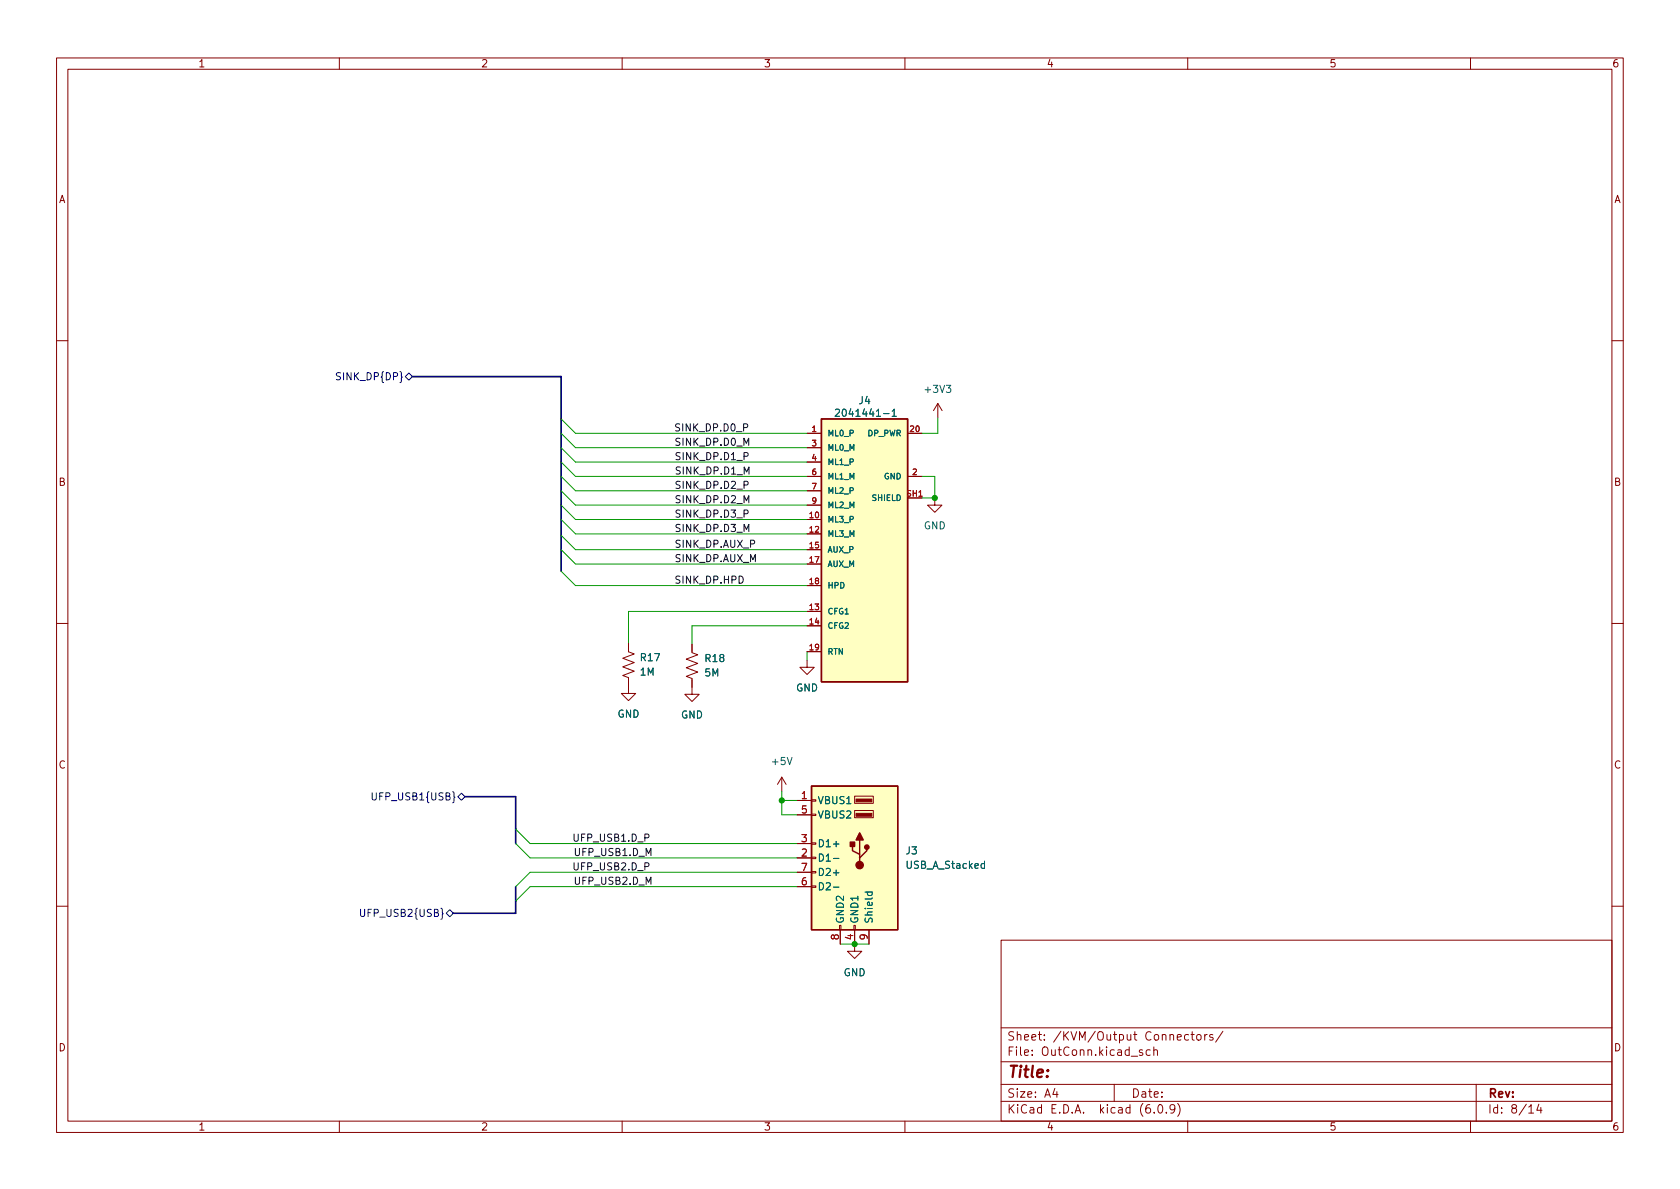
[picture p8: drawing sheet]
<svg xmlns="http://www.w3.org/2000/svg" width="297mm" height="210mm" viewBox="0 0 297 210" stroke-linecap="round" stroke-linejoin="round" font-family="sans-serif">
<g fill="none" stroke="#840000" stroke-width=".18">
<path d="M10 10.2h277v190.1h-277zM12 12.2h273v186.1h-273zM60 10.2v2M110 10.2v2M160 10.2v2M210 10.2v2M260 10.2v2M10 60.2h2M142.7 76.6h2.5M142.7 79.2h2.5M160.5 76.6h2.5M165.8 71.3l-.8 1.3"/>
<path d="M165.8 71.3v2.6M165.8 71.3l.8 1.3M285 60.2h2M142.7 91.9h2.5M142.7 94.4h2.5M142.7 97.2h2.5M142.7 99.7h2.5M142.7 84.2h2.5M142.7 81.7h2.5M142.7 86.8h2.5M142.7 89.3h2.5M160.5 84.2h2.5"/>
<path d="M160.5 88.1h2.5M165.3 88.1v1.2h1.2l-1.2 1.3-1.3-1.3h1.3M10 110.2h2M111.1 113.7v1.6l1 .3-2 .8 2 .8-2 .7 2 .8-2 .8 1 .3v2.8h1.3l-1.3 1.3-1.2-1.3h1.2M122.4 113.9v1.5l1 .4-2.1 .8 2.1 .7-2.1 .8 2.1 .7-2.1 .8 1.1 .4v2.8h1.2l-1.2 1.2-1.3-1.2h1.3M142.7 116.7v1.3h1.3l-1.3 1.3-1.3-1.3h1.3M142.7 108.1h2.5M142.7 110.7h2.5M142.7 103.6h2.5M142.7 115.2h2.5M285 110.2h2M138.2 137.4l-.7 1.3"/>
<path d="M138.2 137.4v2.6M138.2 137.4l.8 1.3M140.9 141.5h2.6M140.9 151.7h2.6M140.9 149.2h2.6M140.9 144.1h2.6M140.9 156.8h2.6M140.9 154.2h2.6M143.5 156.7h.7v.2h-.7zM143.5 154.1h.7v.3h-.7zM143.5 151.6h.7v.2h-.7zM143.5 149h.7v.3h-.7z"/>
<path d="M143.5 144h.7v.2h-.7zM143.5 141.4h.7v.3h-.7zM151.1 143.3h3.3v1.3h-3.3zM151.1 140.8h3.3v1.3h-3.3zM10 160.2h2M148.4 163.6h.3v.8h-.3zM148.6 164.4v2.5M151 163.6h.2v.8h-.2zM151.1 164.4v3.8h-1.3l1.3 1.3 1.3-1.3h-1.3M153.6 164.4v2.5M177 166.3h108v32h-108zM285 160.2h2"/>
<path d="M60 198.3v2M110 198.3v2M160 198.3v2M177 194.8h108M177 191.8h108M177 187.8h108M177 181.8h108M186.5 192.5l-.4 1h1M186.9 193v1M197 191.8v3M202 185.7l-.4-.1-.2 .2 .1 .3 .5 .1v.4h-.6M203.4 185.7l-.5-.1-.3 .3v.4l.2 .3h.6"/>
<path d="M204 185.8l.2-.2 .4 .1v.9M204 185.1v1.5M204.1 196.7v.1M204.9 195.4l.2-.1a.81 .81 0 0 1 .6 .7 .81 .81 0 0 1-.3 .8h-.2a.81 .81 0 0 1-.6-.6 .81 .81 0 0 1 .3-.8zM206.2 196.7v.1M207.7 196l-.3 .3h-.3l-.2-.3 .1-.6 .4-.1 .2 .2a.99 .99 0 0 1-.3 1.3h-.3M208.2 195.1a1.72 1.72 0 0 1 0 2.3M210 198.3v2M210.1 183l-.4-.1-.3 .3v.4l.2 .3h.5M210.6 182.9h.5M210.8 182.4v1.3l.3 .2M211.7 183l.4-.1 .3 .3v.4l-.3 .3h-.4l-.1-.3v-.4z"/>
<path d="M213 182.9v1M213.4 182.9l-.3 .1-.1 .2M214.4 183l-.3-.1-.2 .2v.3l.5 .1v.4h-.5M216.2 182.4l-1.3 1.9M260 198.3v2M261 191.8v6.5M270.3 195.8l.4-.5v1.5M270.3 196.8h.9M272.1 195.3l-.4 1h.9M272.4 195.8v1"/>
</g>
<g fill="#ffffc2" stroke="#ffffc2" stroke-width=".18">
<path d="M145.2 74.1h15.3v46.5h-15.3z"/>
<path d="M143.5 139h15.2v25.4h-15.2z"/>
</g>
<path d="M145.2 74.1h15.3v46.5h-15.3zM143.5 139h15.2v25.4h-15.2zM150.7 149.2v1.2l1.3 .7v.6M152 148.5v2.6M153.3 149.8v.6l-1.3 1.3v.6" fill="none" stroke="#840000" stroke-width=".25"/>
<path d="M147.7 72.5l.5-.2 .2 .4-.8 .9h.8M157.7 72.7l.4-.4v1.3M157.7 73.6h.8M147.4 151.8h.9M147.4 156.9h.9M152.9 157.8h1.3M153.4 157.8v.3l.2 .3 .6-.2v-.4M174.1 152.8l-.4-.1-.2 .2 .1 .6h.5M174.1 152.3v1.3" fill="none" stroke="#006464" stroke-width=".18"/>
<g fill="#840000" stroke="#840000" stroke-width=".25">
<path d="M152 147.3l.6 1.2h-1.2z"/>
<path d="M150.3 148.9h.8v.8h-.8z"/>
<circle cx="153.3" cy="149.8" r=".38"/>
<circle cx="152" cy="153" r=".63"/>
</g>
<g fill="#840000" stroke="#840000" stroke-width=".18">
<path d="M151.4 143.8h2.8v.5h-2.8z"/>
<path d="M151.4 141.3h2.8v.5h-2.8z"/>
</g>
<path d="M71.7 66.6l.6-.6 .6 .6-.6 .6zM65.8 140.2v1l.2 .3 .4-.1 .1-.2v-1M81.6 140.3l.6 .6-.6 .6-.7-.6zM63.7 160.8v1l.3 .3 .4-.1 .1-.2v-1M78.9 161.5l.6-.6 .7 .6-.7 .6z" fill="none" stroke="#000084" stroke-width=".18"/>
<path d="M131.5 75.6h.6l.1-.2-.1-.3-.6-.2v1.3M131.6 80.7l.6-.1 .1-.2-.1-.3-.6-.1v1.3M131.6 90.9l.6-.1 .1-.2-.1-.3-.6-.1v1.3M131.6 85.8l.6-.1 .1-.2-.1-.3-.6-.1v1.3" fill="none" stroke="#0f0f0f" stroke-width=".18"/>
<path d="M72.9 66.6h26.3v34.4M82.2 140.9h9v8.3M91.2 156.8v4.7h-11.1" fill="none" stroke="#000084" stroke-width=".3"/>
<g fill="none" stroke="#009600" stroke-width=".18">
<path d="M99.2 74.1l2.6 2.5h40.9M99.2 79.2l2.6 2.5h40.9M99.2 76.6l2.6 2.6h40.9M165.8 73.9v2.7h-2.8M99.2 94.7l2.6 2.5h40.9M99.2 97.2l2.6 2.5h40.9M99.2 81.7l2.6 2.5h40.9M99.2 84.2l2.6 2.6h40.9M99.2 91.9l2.6 2.5h40.9M99.2 89.3l2.6 2.6h40.9M99.2 86.8l2.6 2.5h40.9M163 84.2h2.3v3.9h-2.3"/>
<path d="M99.2 101l2.6 2.6h40.9M142.7 108.1h-31.6v5.6M142.7 110.7h-20.3v3.2M142.7 115.2v1.5M138.2 140v4.1h2.7M91.2 149.2l2.5 2.5h47.2M91.2 146.6l2.5 2.6h47.2M138.2 141.5h2.7M140.9 154.2h-47.2l-2.5 2.6M140.9 156.8h-47.2l-2.5 2.5M148.6 166.9h5"/>
</g>
<g fill="#009600" stroke="#009600" stroke-width=".18">
<circle cx="138.2" cy="141.5" r=".46"/>
<circle cx="151.1" cy="166.9" r=".46"/>
<circle cx="165.3" cy="88.1" r=".46"/>
</g>
<text font-size="2.8" fill="#840000" x="178" y="190.6">Title:</text>
<g font-size="2.1" fill="#840000">
<text x="178" y="184">Sheet: /KVM/Output Connectors/</text>
<text x="178" y="186.7">File: OutConn.kicad_sch</text>
<text x="178" y="196.9">KiCad E.D.A. kicad (6.0.9)</text>
<text x="178" y="194.1">Size: A4</text>
<text x="200" y="194.1">Date:</text>
<text x="263" y="194.1">Rev:</text>
<text x="263" y="196.9">Id: 8/14</text>
</g>
<g font-size="1.8" fill="#840000">
<text x="35" y="11.9">1</text>
<text x="85" y="11.9">2</text>
<text x="135" y="11.9">3</text>
<text x="185" y="11.9">4</text>
<text x="235" y="11.9">5</text>
<text x="285" y="11.9">6</text>
<text x="10.3" y="35.9">A</text>
<text x="285.3" y="35.9">A</text>
<text x="10.3" y="85.9">B</text>
<text x="285.3" y="85.9">B</text>
<text x="10.3" y="135.9">C</text>
<text x="285.3" y="135.9">C</text>
<text x="10.3" y="185.9">D</text>
<text x="285.3" y="185.9">D</text>
<text x="35" y="199.9">1</text>
<text x="85" y="199.9">2</text>
<text x="135" y="199.9">3</text>
<text x="185" y="199.9">4</text>
<text x="235" y="199.9">5</text>
<text x="285" y="199.9">6</text>
</g>
<g font-size="1.8" fill="#000084">
<text x="60" y="67.2">SINK_DP{DP}</text>
<text x="66.4" y="141.5">UFP_USB1{USB}</text>
<text x="64.4" y="162.1">UFP_USB2{USB}</text>
</g>
<g font-size="1.8" fill="#006464">
<text x="151.9" y="71.5">J4</text>
<text x="163.7" y="69.5">+3V3</text>
<text x="148.9" y="73.7">2041441-1</text>
<text x="163.3" y="93.6">GND</text>
<text x="113.2" y="119.5">1M</text>
<text x="113.3" y="116.9">R17</text>
<text x="124.6" y="119.6">5M</text>
<text x="124.8" y="117.1">R18</text>
<text x="140.7" y="122.3">GND</text>
<text x="109.2" y="126.9">GND</text>
<text x="120.4" y="127">GND</text>
<text x="136.6" y="135.3">+5V</text>
<text x="144.5" y="142.2">VBUS1</text>
<text x="144.5" y="149.8">D1+</text>
<text x="144.5" y="144.7">VBUS2</text>
<text x="144.5" y="152.3">D1-</text>
<text x="144.5" y="154.9">D2+</text>
<text x="160.2" y="151.1">J3</text>
<text x="160.4" y="153.6">USB_A_Stacked</text>
<text x="144.5" y="157.4">D2-</text>
<text x="149.2" y="163.4" transform="rotate(-90 149.2 163.4)">GND2</text>
<text x="151.7" y="163.4" transform="rotate(-90 151.7 163.4)">GND1</text>
<text x="154.3" y="163.4" transform="rotate(-90 154.3 163.4)">Shield</text>
<text x="149.1" y="172.6">GND</text>
</g>
<g font-size="1.8" fill="#0f0f0f">
<text x="119.1" y="76.3">SINK_DP.D0_P</text>
<text x="119.2" y="78.8">SINK_DP.D0_M</text>
<text x="119.2" y="81.4">SINK_DP.D1_P</text>
<text x="119.2" y="83.9">SINK_DP.D1_M</text>
<text x="119.2" y="89">SINK_DP.D2_M</text>
<text x="119.2" y="86.4">SINK_DP.D2_P</text>
<text x="119.2" y="94.1">SINK_DP.D3_M</text>
<text x="119.2" y="91.5">SINK_DP.D3_P</text>
<text x="119.2" y="99.4">SINK_DP.AUX_M</text>
<text x="119.2" y="96.9">SINK_DP.AUX_P</text>
<text x="119.2" y="103.2">SINK_DP.HPD</text>
<text x="101.9" y="148.8">UFP_USB1.D_P</text>
<text x="101.9" y="153.9">UFP_USB2.D_P</text>
<text x="102" y="151.4">UFP_USB1.D_M</text>
<text x="102" y="156.4">UFP_USB2.D_M</text>
</g>
<g font-size="1.8" fill="#a90000">
<text x="141.7" y="141.3">1</text>
<text x="141.7" y="143.8">5</text>
<text x="141.7" y="148.9">3</text>
<text x="141.7" y="151.5">2</text>
<text x="141.7" y="154">7</text>
<text x="141.7" y="156.5">6</text>
<text x="148.3" y="166.2" transform="rotate(-90 148.3 166.2)">8</text>
<text x="150.9" y="166.2" transform="rotate(-90 150.9 166.2)">4</text>
<text x="153.4" y="166.2" transform="rotate(-90 153.4 166.2)">9</text>
</g>
<g font-size="1.4" fill="#a90000">
<text x="143.6" y="76.4">1</text>
<text x="161" y="76.4">20</text>
<text x="143.6" y="78.9">3</text>
<text x="143.6" y="81.5">4</text>
<text x="143.6" y="84">6</text>
<text x="161.4" y="84">2</text>
<text x="143.6" y="86.5">7</text>
<text x="143.6" y="89.1">9</text>
<text x="160.4" y="87.8">SH1</text>
<text x="143.2" y="91.6">10</text>
<text x="143.2" y="94.2">12</text>
<text x="143.2" y="96.9">15</text>
<text x="143.2" y="99.5">17</text>
<text x="143.2" y="107.9">13</text>
<text x="143.2" y="103.3">18</text>
<text x="143.2" y="110.4">14</text>
<text x="143.2" y="115">19</text>
</g>
<g font-size="1.4" fill="#006464">
<text x="146.3" y="77.1">ML0_P</text>
<text x="153.4" y="77.1">DP_PWR</text>
<text x="146.3" y="79.7">ML0_M</text>
<text x="146.3" y="82.2">ML1_P</text>
<text x="146.3" y="84.8">ML1_M</text>
<text x="146.3" y="87.3">ML2_P</text>
<text x="146.3" y="89.8">ML2_M</text>
<text x="154.3" y="88.6">SHIELD</text>
<text x="156.3" y="84.8">GND</text>
<text x="146.3" y="92.4">ML3_P</text>
<text x="146.3" y="94.9">ML3_M</text>
<text x="146.3" y="97.7">AUX_P</text>
<text x="146.3" y="100.2">AUX_M</text>
<text x="146.3" y="104.1">HPD</text>
<text x="146.3" y="108.6">CFG1</text>
<text x="146.3" y="111.2">CFG2</text>
<text x="146.3" y="115.7">RTN</text>
</g>
</svg>
